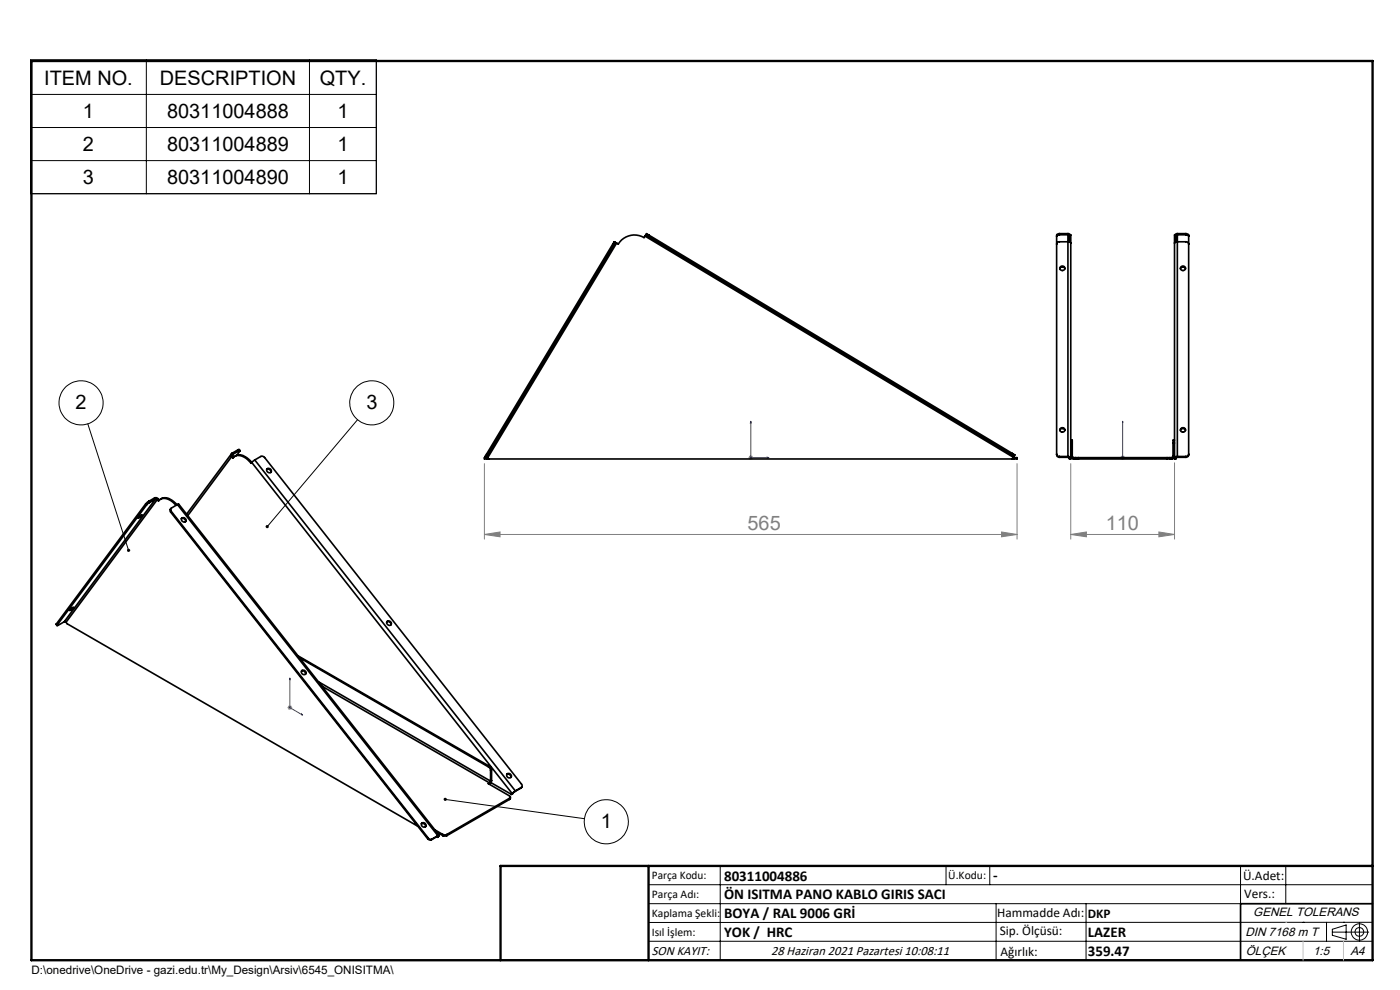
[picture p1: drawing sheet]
<svg xmlns="http://www.w3.org/2000/svg" width="297mm" height="210mm" viewBox="0 0 297 210" stroke-linecap="round" stroke-linejoin="round" font-family="sans-serif">
<g fill="none" stroke="#000" stroke-width=".21">
<path d="M6.5 12.7h73.3v28.4h-73.3zM31 12.7v28.4M65.7 12.7v28.4M6.5 20h73.3M6.5 27h73.3M6.5 34.1h73.3M18.6 89.9l8.7 26.8M75.8 89l-19.1 22.7M94.4 169.6l29.6 4.1M137.6 187.7h153.6M137.6 191.7h153.6M137.6 199.7h153.6"/>
<path d="M152.8 183.7v20M200.7 183.7v4M210 183.7v4M211.3 191.7v12M230.4 191.7v12M263.2 183.7v20M272.8 183.7v8M276.4 195.6h.1M281.4 195.6v4.1M282.6 197.7h7.8M282.6 197.1l3-.9v3l-3-.8zM285 195.6h.1"/>
<path d="M288.4 195.8v3.8M291.2 195.6l-153.6 .1"/>
<circle cx="17.2" cy="85.5" r="4.7"/>
<circle cx="78.9" cy="85.5" r="4.7"/>
<circle cx="128.6" cy="174.3" r="4.7"/>
<circle cx="288.4" cy="197.7" r="1.74"/>
<circle cx="288.4" cy="197.7" r=".93"/>
</g>
<path d="M159.3 89.4l.1 .3h-.2zM159.3 89.4v7.7h3.8M162.7 97l.4 .1h-.4zM238.2 97v.1zM238.2 89.4v.3v-.3M238.2 97.1h.1M238.2 89.4v7.7M61.5 143.8l.1 .4-.2-.1zM61.5 143.8v6.3l2.7 1.6M64 151.4l.2 .3-.2-.1z" fill="none" stroke="#00f" stroke-width=".21"/>
<g fill="none" stroke="#808080" stroke-width=".21">
<path d="M102.8 98.3v16.1M158.8 97.1h1M158.9 96.7l.7 .7M159.3 96.5v1.1M159.6 96.7l-.7 .7M215.8 98.3v16.1M227.2 98.3v16.1M237.7 97.1h1M237.8 96.7l.7 .7M238.2 96.5v1.1M238.5 96.7l-.7 .7M249.2 98.2v16.2"/>
<path d="M102.8 113.4l3.3-.6v1.1zM102.8 113.4h113M212.5 112.8l3.3 .6-3.3 .5zM227.2 113.4l3.3-.6v1.1zM227.2 113.4h22M245.9 112.8l3.3 .6-3.3 .5zM61 150.1h1M61.1 149.7l.7 .8M61.5 149.6v1M61.8 149.7l-.7 .8"/>
</g>
<path d="M106.2 203.7h185" fill="none" stroke="#000" stroke-width=".25"/>
<path d="M291.2 191.7h-28v12" fill="none" stroke="#000" stroke-width=".35"/>
<path d="M6.7 12.9h284.5v190.8h-284.5zM137.6 183.7v20M291.2 183.7h-185v20" fill="none" stroke="#000" stroke-width=".5"/>
<path d="M272.8 195.6h.1M276.4 199.7v4M285 199.7v4" fill="none" stroke="#c0c0c0" stroke-width=".21"/>
<path d="M56.5 111.4l-.1 .5 .3-.2-.2 .3a.33 .33 0 0 0 .4-.1 .33 .33 0 0 0 0-.4 .33 .33 0 0 0-.4-.1zM27.1 116.5l-.1 .1a.32 .32 0 0 0 0 .4 .32 .32 0 0 0 .4 0l-.1-.3 .1 .3a.33 .33 0 0 0 .2-.4 .33 .33 0 0 0-.5-.1zM94.2 169.3l-.1 .2 .3 .1-.3-.1a.35 .35 0 0 0 .4 .4 .35 .35 0 0 0 .3-.5 .35 .35 0 0 0-.6-.1z" fill="#000"/>
<g fill="#00f">
<path d="M64 151.4l.2 .3-.2-.1zM61.5 143.8l.1 .4-.2-.1z"/>
<path d="M238.2 97v.1zM238.2 89.4v.3z"/>
<path d="M162.7 97l.4 .1h-.4zM159.3 89.4l.1 .3h-.2z"/>
</g>
<g fill="#808080">
<path d="M212.5 112.8l3.3 .6-3.3 .5zM102.8 113.4l3.3-.6v1.1z"/>
<path d="M227.2 113.4l3.3-.6v1.1zM245.9 112.8l3.3 .6-3.3 .5z"/>
</g>
<g fill="none" stroke="#000" stroke-width=".35">
<path d="M130 51.8l.2 .2M130 51.8l-26.8 44.5M130.2 52l-26.7 44.5M130.6 51.4l-.4 .6M130.6 51.4l-.3-.1-.3 .5M130.6 51.4l.2 .2M130.8 51.6l-27.4 45.5M136.8 50.1l-.2 .3a4 4 0 0 0-5.4 1.4l-.4-.2M136.8 50.1l78.2 46.9M137 49.8l.5 .3M137 49.8l.2-.2 .5 .3M137 49.8l-.2 .3"/>
<path d="M137.5 50.1l77.1 46.3M137.7 49.9l-.2 .2M137.7 49.9l77.1 46.3M224.8 49.6l-.5 .1-.1 .2v46.6a.55 .55 0 0 0 .6 .5M224.8 49.8h1.8l.3 .3M224.8 49.8l-.5 .1-.1 .2M224.8 49.6v.2M224.8 49.6h1.8M224.8 57a.58 .58 0 0 1 .6-.4 .58 .58 0 0 1 .5 .4M226.6 49.6l.5 .2M226.6 49.6v47.4M226.9 51.3v-1.5h.3v1.8"/>
<path d="M227.2 51.6l-.4-.3h-2a.55 .55 0 0 0-.6 .5M227.2 51.6v45.8h-.3v-.3M249.2 51.6l.3-.3h2.1a.55 .55 0 0 1 .6 .5M249.2 51.6v45.8h.2v-.3M249.4 51.3v-1.5h-.2v1.8M249.8 49.6l-.6 .2M249.8 49.6h1.8M249.8 49.6v47.4M250.4 57a.55 .55 0 0 1 .6-.4 .55 .55 0 0 1 .5 .4M251.6 49.6l.6 .2v46.7a.55 .55 0 0 1-.6 .5M251.6 49.8h-1.8l-.4 .3M251.6 49.8l.5 .1 .1 .2"/>
<path d="M251.6 49.6v.2M49.1 96.3l-9.5 12.8M49.1 96.9l.3 .3a1.93 1.93 0 0 1 2.7 0l1.2 1.1 .1-.2M49.1 96.9l-9.3 12.5M49.2 96.2a.44 .44 0 0 0-.1 .7M49.2 96.2l.2 .2M49.4 96.7l-.3 .2M49.4 96.7l.2 .3M49.4 96.4v.3M49.4 96.4l-.1 .1M49.8 96.8a2.02 2.02 0 0 1 2.6 .3l1 1M50.5 95.4l.2-.1 .2 .3"/>
<path d="M50.5 95.4l.2 .3M50.5 95.4l-1.3 .8M50.7 95.7l.2-.1-.7 1M50.7 95.7l-1.3 .7M53.4 98.1l55.3 70.2M54 97.6l-.6 .5M54 97.6l1.5-.8 .6 .2 54.5 69.3a.46 .46 0 0 1 0 .7M54 97.6l55.3 70.2M56.6 99.6a.61 .61 0 0 1 .6 0 .61 .61 0 0 1 .3 .6M56.6 99.5a.53 .53 0 0 1 .8 0 .53 .53 0 0 1-.1 .8l-.6-.3zM103.2 97l.2 .1M103.2 96.3l-.3 .5 .3 .2"/>
<path d="M103.2 96.3l.3 .2M103.3 97.1h-.5v.3h.6M103.4 97.4h111.8M103.4 97.1v.3M103.4 97.1l.4 .3M103.5 96.5l-.3 .5M214.6 96.4l.5 .4M214.8 96.2l.5 .3-.2 .3M214.8 96.2l-.2 .2M214.9 97.1h.3M215 97l-.2 .4M215.1 96.8l-.1 .2"/>
<path d="M215.2 97.1h.6v.3h-.6M215.2 97.1v.3M224.2 96.3a.55 .55 0 0 0 .6 .5M224.8 96.8h1.8l.6 .3h-.3M224.8 96.8v.2M224.8 97h1.8M224.8 91.3a.58 .58 0 0 1 .6-.4 .58 .58 0 0 1 .5 .4M226.6 97l.3 .1M227.2 93.4h.3v.6M227.2 94h.3M227.5 96.8h-.3a.6 .6 0 0 0 .6 .6M227.5 96.8l.3 .3"/>
<path d="M227.5 94v2.8M227.8 97.4h.4M227.8 97.1h.4M227.8 97.1v.3M228.2 97.1h.6M228.2 97.4h.6M228.2 97.1v.3M228.8 97.4h18.8M228.8 97.1h18.8M228.8 97.1v.3M247.6 97.1h.6M247.6 97.4h.6"/>
<path d="M247.6 97.1v.3M248.2 97.4h.4M248.2 97.1h.4M248.2 97.1v.3M248.6 97.1v.3M248.8 96.8l-.2 .3M248.8 96.8h.4a.6 .6 0 0 1-.6 .6M248.8 94h.4M248.8 94v2.8M249.2 93.4h-.4v.6M249.8 97l-.4 .1M249.8 97h1.8"/>
<path d="M250.4 91.3a.55 .55 0 0 1 .6-.4 .55 .55 0 0 1 .5 .4M251.6 96.8h-1.8l-.6 .3h.2M251.6 96.8v.2M252.2 96.3a.55 .55 0 0 1-.6 .5M29.5 109.6l.7-.4-.3 .4-.6 .3zM30.9 106.9l.2 .2M30.9 106.9l-18.9 25.5M31.1 107.1l-19 25.5M31.5 106.4l-.6 .5M31.5 106.4l.2 .2M31.7 106.6l-.6 .5M32.8 105.6h.4l.4 .2"/>
<path d="M32.8 105.6l.2 .3M32.8 105.6l-1.3 .8M33 105.9l.4 .1M33 105.9l-19.4 26M33 105.9l-1.3 .7M33.4 106l.2 .3a1.93 1.93 0 0 1 2.8 0l1 .9M33.4 106l-19.4 26M33.6 105.8l-.2 .2M33.6 105.8l.2 .3M34 105.9a2.02 2.02 0 0 1 2.6 .3l1 .9M36.2 108.6l54.5 69.3M36.3 107.9l-.2 .2 .1 .5"/>
<path d="M36.3 108.5l54.5 69.3M36.3 108.5l-.1 .1M37.6 107l-1.2 .8a.47 .47 0 0 0-.1 .7M37.6 107h.3l55.3 70.2M37.6 107l55.3 70.3M38.5 110a.58 .58 0 0 1 .6 .1 .58 .58 0 0 1 .2 .6M38.5 110a.53 .53 0 0 1 .8 0 .53 .53 0 0 1-.1 .7l-.6-.3zM12 132.4l.1 .3M12 132.4l.1 .2M13.6 131.9l-1.4 .8-.1-.1M13.6 131.9l.4 .1M14 132l.3 .3 74.3 43"/>
<path d="M14.9 129.2l.7-.4-.4 .5-.5 .2zM63.2 139.1l40.7 23.5M63.5 139.5l40.1 23.2M82.1 131.9a.58 .58 0 0 1 .6 .1 .58 .58 0 0 1 .2 .6M82.1 131.9a.5 .5 0 0 1 .8 0 .5 .5 0 0 1-.3 .8l-.5-.3zM64 142.4a.58 .58 0 0 1 .6 0 .58 .58 0 0 1 .2 .6M64 142.3a.5 .5 0 0 1 .9 .1 .5 .5 0 0 1-.6 .7l-.4-.4zM67.5 144.6l36.6 21.1M68.2 145.5l35.7 20.6M89.4 174.7h.1M89.4 174.7a.49 .49 0 0 1 .9 0 .49 .49 0 0 1-.5 .7l-.3-.2zM89.4 174.7l.7 .2 .2 .5"/>
<path d="M90.7 177.9l.4 .3 .4-.1M90.8 177.8l.4 .2h.4M90.8 177.8l-.1 .1M91.6 178l-.1 .1M92.3 176l1.6 1M92.6 177.5l.1 .1M92.6 176.5l1.3 .8M92.8 177.4h.1M92.8 177.4l-1.3 .7M92.9 177.4h.1M92.9 177.3l.2-.1v.1M92.9 177.3l-1.3 .7"/>
<path d="M92.9 177.4l-.2 .2M92.9 177.3l-.1 .1M93.1 177.3l-.2 .1M93.1 177.3l-.4 .3M93.9 177h.9M93.9 177.3h.9M93.9 177v.3M94.8 177v.3M103.6 162.7l.5 .7M103.9 166.1l-.3 .1 4.5 2.6a.26 .26 0 0 1 .2 .3 .26 .26 0 0 1-.2 .2M103.9 162.6l.2 .2 .2 .5M103.9 162.6l-.3 .1"/>
<path d="M103.9 166.1v.2M103.9 166.3l-.1 .1M104.1 165.7l-.2 .4M104.1 163.4v2.3M104.1 166l4.4 2.5M104.3 165.6l-.4 .7M104.3 163.3l-.2 .1M104.3 165.6l-.2 .1M104.3 163.3v2.3M107.5 164.3a.59 .59 0 0 1 .6 0 .59 .59 0 0 1 .3 .6M108.1 169.3l-13.3 7.7M108.1 169.3v.3"/>
<path d="M108.1 169.6l-13.3 7.7M108.3 169.1v.3l-.2 .2M108.7 168.3l-.2 .2M108.9 168.2l-.2 .1M108.9 168.2l-.4 .3M109.2 167.9l-.3 .3M109.3 167.8l-.6 .5M109.3 167.8l-.1 .1M110.5 167.2l-1.3 .7M110.6 167l-1.3 .8M110.6 167l-.1 .2M110.7 166.9l-.2 .3"/>
<circle cx="225.3" cy="56.9" r=".52"/>
<circle cx="251" cy="56.9" r=".51"/>
<circle cx="225.3" cy="91.2" r=".53"/>
<circle cx="251" cy="91.2" r=".52"/>
<circle cx="108" cy="164.5" r=".49"/>
</g>
<g font-size="4.2">
<text x="9.4" y="17.9">ITEM NO.</text>
<text x="33.9" y="17.9">DESCRIPTION</text>
<text x="67.8" y="17.9">QTY.</text>
<text x="17.6" y="25.1">1</text>
<text x="35.4" y="25.1">80311004888</text>
<text x="71.6" y="25.1">1</text>
<text x="17.6" y="32.1">2</text>
<text x="35.4" y="32.1">80311004889</text>
<text x="71.6" y="32.1">1</text>
<text x="17.6" y="39.1">3</text>
<text x="35.4" y="39.1">80311004890</text>
<text x="71.6" y="39.1">1</text>
<text x="16" y="86.8">2</text>
<text x="77.7" y="86.8">3</text>
<text x="127.5" y="175.7">1</text>
</g>
<g font-size="4.2" fill="#808080">
<text x="158.6" y="112.4">565</text>
<text x="234.6" y="112.4">110</text>
</g>
<g font-size="3.2">
<text x="153.6" y="186.8">80311004886</text>
<text x="153.6" y="190.8">ÖN ISITMA PANO KABLO GIRIS SACI</text>
<text x="210.7" y="186.6">-</text>
<text x="153.6" y="194.8">BOYA / RAL 9006 GRİ</text>
<text x="153.6" y="198.8">YOK / HRC</text>
<text x="230.8" y="198.7">LAZER</text>
<text x="230.8" y="202.8">359.47</text>
</g>
<g font-size="2.8">
<text x="263.7" y="186.7">Ü.Adet:</text>
<text x="263.9" y="190.5">Vers.:</text>
<text x="211.5" y="194.5">Hammadde Adı:</text>
<text x="230.8" y="194.7">DKP</text>
<text x="138.3" y="202.6">SON KAYIT:</text>
<text x="163.6" y="202.6">28 Haziran 2021 Pazartesi 10:08:11</text>
<text x="212.1" y="198.4">Sip. Ölçüsü:</text>
<text x="212.2" y="202.7">Ağırlık:</text>
</g>
<g font-size="2.6">
<text x="265.9" y="194.4">GENEL TOLERANS</text>
<text x="264.2" y="198.5">DIN 7168 m T</text>
<text x="264.3" y="202.6">ÖLÇEK</text>
<text x="278.5" y="202.6">1:5</text>
<text x="286.5" y="202.6">A4</text>
</g>
<g font-size="2.5">
<text x="138.3" y="186.4">Parça Kodu:</text>
<text x="138.3" y="190.5">Parça Adı:</text>
<text x="201.2" y="186.5">Ü.Kodu:</text>
<text x="138.3" y="194.5">Kaplama Şekli:</text>
<text x="138.3" y="198.6">Isıl İşlem:</text>
<text x="6.7" y="206.7">D:\onedrive\OneDrive - gazi.edu.tr\My_Design\Arsiv\6545_ONISITMA\</text>
</g>
</svg>
